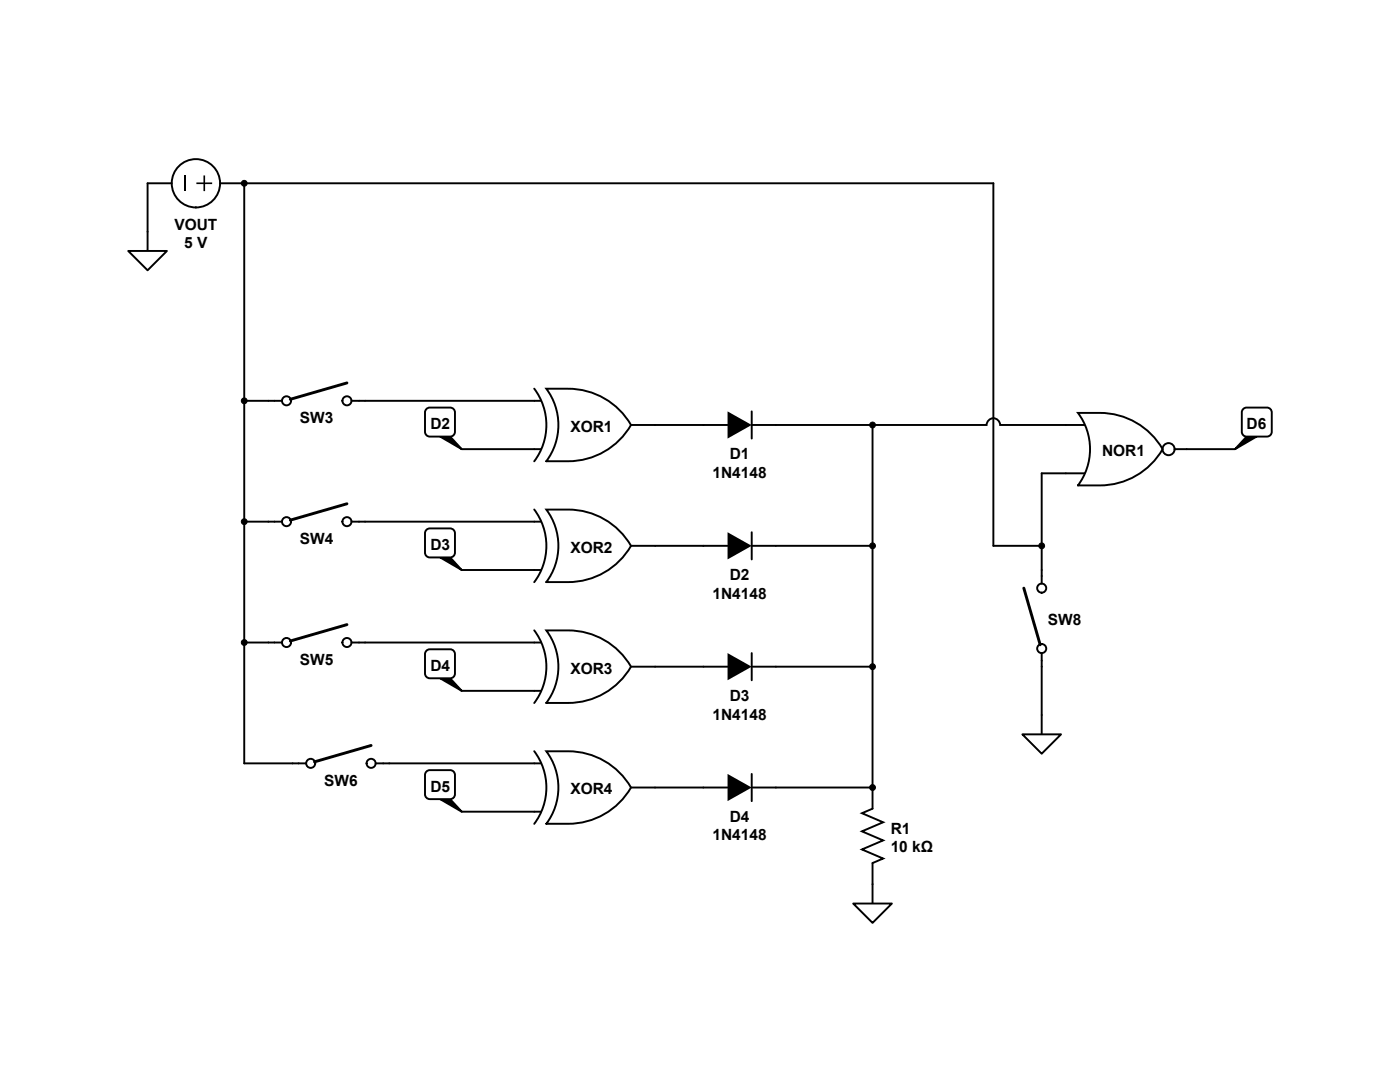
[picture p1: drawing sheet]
<svg xmlns="http://www.w3.org/2000/svg" width="279mm" height="216mm" viewBox="0 0 279 216" stroke-linecap="round" stroke-linejoin="round" font-family="sans-serif">
<path d="M87.8 87.1h2l2.3 2.5zM248.8 87.1h2l-4.3 2.5zM87.8 111.2h2l2.3 2.5zM87.8 135.3h2l2.3 2.6zM87.8 159.5h2l2.3 2.5z" fill="#000"/>
<path d="M106.6 77.5a12.1 12.1 0 0 1 0 14.6M106.6 80h1.4M87.8 87.1h2l2.3 2.5zM106.6 89.6h1.4M125.9 84.8h4.8M248.8 87.1h2l-4.3 2.5zM87.8 111.2h2l2.3 2.5zM87.8 135.3h2l2.3 2.6zM87.8 159.5h2l2.3 2.5z" fill="none" stroke="#000" stroke-width=".39"/>
<path d="M109 77.6a22.5 22.5 0 0 1 9.4 .8 14.5 14.5 0 0 1 7.5 6.4 14.5 14.5 0 0 1-12.5 7.2h-4.4a12.1 12.1 0 0 0 0-14.4z" fill="#fff"/>
<path d="M109 77.6a22.5 22.5 0 0 1 9.4 .8 14.5 14.5 0 0 1 7.5 6.4 14.5 14.5 0 0 1-12.5 7.2h-4.4a12.1 12.1 0 0 0 0-14.4zM106.6 101.7a12.1 12.1 0 0 1 0 14.5M106.6 113.7h1.4M106.6 104.1h1.4M125.9 108.9h4.8" fill="none" stroke="#000" stroke-width=".39"/>
<path d="M109 101.7a22.5 22.5 0 0 1 9.4 .9 14.5 14.5 0 0 1 7.5 6.3 14.5 14.5 0 0 1-12.5 7.2h-4.4a12.1 12.1 0 0 0 0-14.4z" fill="#fff"/>
<path d="M109 101.7a22.5 22.5 0 0 1 9.4 .9 14.5 14.5 0 0 1 7.5 6.3 14.5 14.5 0 0 1-12.5 7.2h-4.4a12.1 12.1 0 0 0 0-14.4zM106.6 125.8a12.1 12.1 0 0 1 0 14.5M106.6 137.9h1.4M106.6 128.2h1.4M125.9 133h4.8" fill="none" stroke="#000" stroke-width=".39"/>
<path d="M109 125.8a22.5 22.5 0 0 1 9.4 .9 14.5 14.5 0 0 1 7.5 6.3 14.5 14.5 0 0 1-12.5 7.3h-4.4a12.1 12.1 0 0 0 0-14.5z" fill="#fff"/>
<path d="M109 125.8a22.5 22.5 0 0 1 9.4 .9 14.5 14.5 0 0 1 7.5 6.3 14.5 14.5 0 0 1-12.5 7.3h-4.4a12.1 12.1 0 0 0 0-14.5zM106.6 149.9a12.1 12.1 0 0 1 0 14.5M106.6 152.3h1.4M125.9 157.1h4.8M106.6 162h1.4" fill="none" stroke="#000" stroke-width=".39"/>
<path d="M109 149.9a22.5 22.5 0 0 1 9.4 .9 14.5 14.5 0 0 1 7.5 6.3 14.5 14.5 0 0 1-12.5 7.3h-4.4a12.1 12.1 0 0 0 0-14.5z" fill="#fff"/>
<g fill="none" stroke="#000" stroke-width=".39">
<path d="M130.7 84.8h14.5M150 84.8h4.8M150 82.1v5.4M174.1 84.8v72.3M130.7 108.9h14.5M150 106.2v5.4M150 108.9h4.8M130.7 133h14.5M150 130.3v5.4M150 133h4.8M109 149.9a22.5 22.5 0 0 1 9.4 .9 14.5 14.5 0 0 1 7.5 6.3 14.5 14.5 0 0 1-12.5 7.3h-4.4a12.1 12.1 0 0 0 0-14.5zM130.7 157.1h14.5"/>
<path d="M150 154.4v5.5M150 157.1h4.8"/>
</g>
<path d="M145.2 82.1l4.8 2.7-4.8 2.7zM145.2 106.2l4.8 2.7-4.8 2.7zM145.2 130.3l4.8 2.7-4.8 2.7zM145.2 154.4l4.8 2.7-4.8 2.8z" fill="#000"/>
<circle cx="233.2" cy="89.6" r="1.21" fill="#fff"/>
<g fill="none" stroke="#000" stroke-width=".39">
<path d="M212.7 84.8h3.8M212.7 94.4h3.8M234.4 89.6h2.4"/>
<circle cx="233.2" cy="89.6" r="1.21"/>
</g>
<path d="M215.1 82.4a22.5 22.5 0 0 1 9.4 .9 14.5 14.5 0 0 1 7.5 6.3 14.5 14.5 0 0 1-12.5 7.3h-4.4a12.1 12.1 0 0 0 0-14.5z" fill="#fff"/>
<path d="M154.8 84.8h42.1a1.35 1.35 0 0 1 1.3-1.4 1.35 1.35 0 0 1 1.4 1.4h13.1M215.1 82.4a22.5 22.5 0 0 1 9.4 .9 14.5 14.5 0 0 1 7.5 6.3 14.5 14.5 0 0 1-12.5 7.3h-4.4a12.1 12.1 0 0 0 0-14.5zM154.8 108.9h19.3M154.8 133h19.3M154.8 157.1h19.3v4.3l-2.1 .9 4.2 1.8-4.2 1.8 4.2 1.8-4.2 1.8 4.2 1.8-2.1 .9v8.1" fill="none" stroke="#000" stroke-width=".39"/>
<path d="M170.3 180.3h7.7l-3.9 3.8z" fill="#fff"/>
<path d="M170.3 180.3h7.7l-3.9 3.8z" fill="none" stroke="#000" stroke-width=".39"/>
<path d="M85.1 81.6l.7-.3h4a.96 .96 0 0 1 1 1v3.9a.96 .96 0 0 1-1 .9h-4a.96 .96 0 0 1-1-.9v-3.9z" fill="#fff"/>
<path d="M85.1 81.6l.7-.3h4a.96 .96 0 0 1 1 1v3.9a.96 .96 0 0 1-1 .9h-4a.96 .96 0 0 1-1-.9v-3.9z" fill="none" stroke="#000" stroke-width=".39"/>
<path d="M85.1 129.8l.7-.2h4a.96 .96 0 0 1 1 .9v3.9a.96 .96 0 0 1-1 .9h-4a.96 .96 0 0 1-1-.9v-3.9z" fill="#fff"/>
<path d="M85.1 129.8l.7-.2h4a.96 .96 0 0 1 1 .9v3.9a.96 .96 0 0 1-1 .9h-4a.96 .96 0 0 1-1-.9v-3.9z" fill="none" stroke="#000" stroke-width=".39"/>
<path d="M85.1 105.7l.7-.3h4a.96 .96 0 0 1 1 1v3.9a.96 .96 0 0 1-1 .9h-4a.96 .96 0 0 1-1-.9v-3.9z" fill="#fff"/>
<path d="M85.1 105.7l.7-.3h4a.96 .96 0 0 1 1 1v3.9a.96 .96 0 0 1-1 .9h-4a.96 .96 0 0 1-1-.9v-3.9zM92.1 137.9h14.5" fill="none" stroke="#000" stroke-width=".39"/>
<path d="M85.1 154l.7-.3h4a.96 .96 0 0 1 1 .9v3.9a.96 .96 0 0 1-1 1h-4a.96 .96 0 0 1-1-1v-3.9z" fill="#fff"/>
<path d="M92.1 89.6h14.5M92.1 113.7h14.5M85.1 154l.7-.3h4a.96 .96 0 0 1 1 .9v3.9a.96 .96 0 0 1-1 1h-4a.96 .96 0 0 1-1-1v-3.9zM92.1 162h14.5" fill="none" stroke="#000" stroke-width=".39"/>
<path d="M248.1 81.6l.7-.3h4a.96 .96 0 0 1 1 1v3.9a.96 .96 0 0 1-1 .9h-4a.96 .96 0 0 1-1-.9v-3.9z" fill="#fff"/>
<g fill="none" stroke="#000" stroke-width=".39">
<path d="M48.7 80h7.6M70.1 80h36.5M212.7 94.4h-4.8v22M236.8 89.6h9.7M248.1 81.6l.7-.3h4a.96 .96 0 0 1 1 1v3.9a.96 .96 0 0 1-1 .9h-4a.96 .96 0 0 1-1-.9v-3.9zM48.7 104.1h7.6M70.1 104.1h36.5M48.7 128.2h7.6M70.1 128.2h36.5M207.9 130.3v2.7M48.7 152.3h12.4M75 152.3h31.6"/>
<path d="M207.9 142.7v3.8"/>
<circle cx="57.2" cy="80" r=".9"/>
<circle cx="69.2" cy="80" r=".9"/>
<circle cx="57.2" cy="104.1" r=".9"/>
<circle cx="69.2" cy="104.1" r=".9"/>
<circle cx="207.9" cy="117.4" r=".9"/>
<circle cx="57.2" cy="128.2" r=".9"/>
<circle cx="69.2" cy="128.2" r=".9"/>
<circle cx="207.9" cy="129.4" r=".9"/>
<circle cx="62" cy="152.3" r=".9"/>
<circle cx="74.1" cy="152.3" r=".9"/>
</g>
<path d="M69.2 76.4l-11.3 3.3M69.2 100.5l-11.3 3.3M204.3 117.4l3.3 11.3M69.2 124.6l-11.3 3.3M74.1 148.8l-11.3 3.2" fill="none" stroke="#000" stroke-width=".58"/>
<path d="M204 146.5h7.8l-3.9 3.9z" fill="#fff"/>
<path d="M207.9 133v9.7M204 146.5h7.8l-3.9 3.9z" fill="none" stroke="#000" stroke-width=".39"/>
<circle cx="39.1" cy="36.6" r="4.8" fill="#fff"/>
<g fill="none" stroke="#000" stroke-width=".39">
<path d="M29.5 36.6h4.8M43.9 36.6h154.3v72.3h9.7M48.7 36.6v115.7M29.5 46.2v3.9"/>
<circle cx="39.1" cy="36.6" r="4.8"/>
</g>
<path d="M39.2 36.4h1.4v-1.4h.3v1.4h1.4v.3h-1.4v1.4h-.3v-1.4h-1.4z" fill="#000"/>
<path d="M36.9 35v3.1" fill="none" stroke="#000" stroke-width=".33"/>
<path d="M25.6 50.1h7.7l-3.8 3.8z" fill="#fff"/>
<path d="M29.5 36.6v9.6M25.6 50.1h7.7l-3.8 3.8z" fill="none" stroke="#000" stroke-width=".39"/>
<g fill="#000">
<circle cx="48.7" cy="36.6" r=".58"/>
<circle cx="48.7" cy="80" r=".58"/>
<circle cx="174.1" cy="84.8" r=".58"/>
<circle cx="48.7" cy="104.1" r=".58"/>
<circle cx="174.1" cy="108.9" r=".58"/>
<circle cx="207.9" cy="108.9" r=".58"/>
<circle cx="48.7" cy="128.2" r=".58"/>
<circle cx="174.1" cy="133" r=".58"/>
<circle cx="174.1" cy="157.1" r=".58"/>
</g>
<g fill="none" stroke="#000" stroke-width=".2">
<circle cx="48.7" cy="36.6" r=".58"/>
<circle cx="48.7" cy="80" r=".58"/>
<circle cx="174.1" cy="84.8" r=".58"/>
<circle cx="48.7" cy="104.1" r=".58"/>
<circle cx="174.1" cy="108.9" r=".58"/>
<circle cx="207.9" cy="108.9" r=".58"/>
<circle cx="48.7" cy="128.2" r=".58"/>
<circle cx="174.1" cy="133" r=".58"/>
<circle cx="174.1" cy="157.1" r=".58"/>
</g>
<g font-size="3.1">
<text x="34.8" y="45.8">VOUT</text>
<text x="36.8" y="49.5">5 V</text>
<text x="59.9" y="84.4">SW3</text>
<text x="85.9" y="85.6">D2</text>
<text x="113.8" y="86.2">XOR1</text>
<text x="248.8" y="85.6">D6</text>
<text x="142.2" y="95.4">1N4148</text>
<text x="145.6" y="91.7">D1</text>
<text x="220" y="91">NOR1</text>
<text x="59.9" y="108.5">SW4</text>
<text x="85.9" y="109.7">D3</text>
<text x="113.8" y="110.3">XOR2</text>
<text x="142.2" y="119.5">1N4148</text>
<text x="145.6" y="115.8">D2</text>
<text x="209.1" y="124.8">SW8</text>
<text x="59.9" y="132.7">SW5</text>
<text x="85.9" y="133.8">D4</text>
<text x="113.8" y="134.4">XOR3</text>
<text x="142.2" y="143.6">1N4148</text>
<text x="145.6" y="139.9">D3</text>
<text x="64.7" y="156.8">SW6</text>
<text x="85.9" y="158">D5</text>
<text x="113.8" y="158.5">XOR4</text>
<text x="142.2" y="167.7">1N4148</text>
<text x="145.6" y="164">D4</text>
<text x="177.8" y="166.3">R1</text>
<text x="177.8" y="170">10 kΩ</text>
</g>
</svg>
